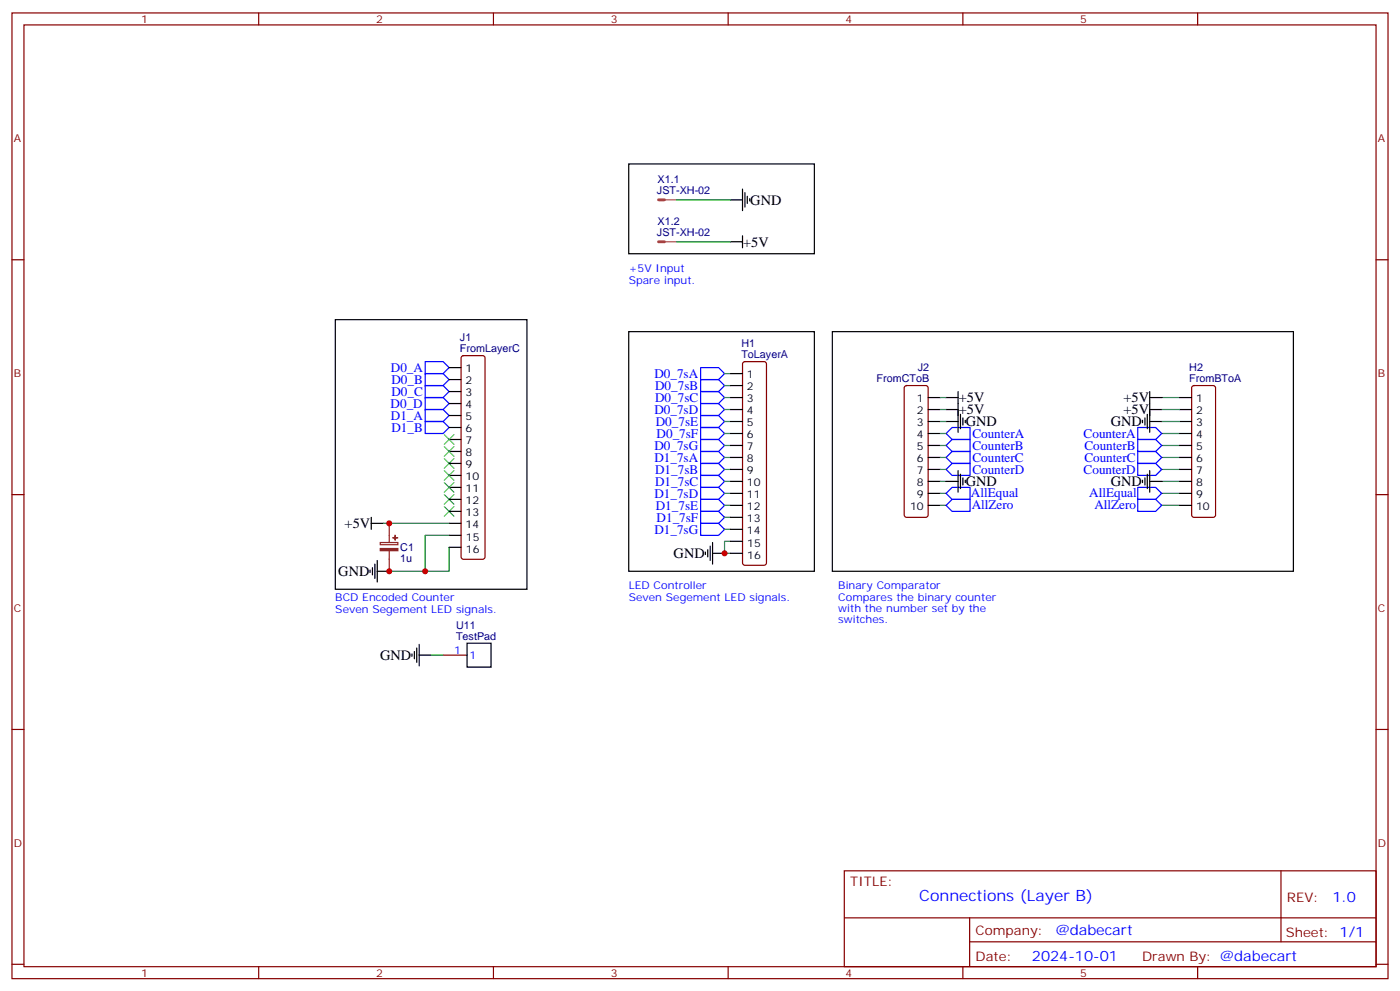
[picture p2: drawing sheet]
<svg xmlns="http://www.w3.org/2000/svg" width="412mm" height="292mm" viewBox="0 0 412 292" stroke-linecap="round" stroke-linejoin="round" font-family="sans-serif">
<g fill="none" stroke="#870000" stroke-width=".35">
<path d="M3.5 3.8h405.4v284.3h-405.4zM7.1 7.3h398.2v277.3h-398.2zM76.2 3.8v3.5M145.3 3.8v3.5M214.5 3.8v3.5M283.6 3.8v3.5M352.8 3.8v3.5M3.5 76.5h3.6M405.3 76.5h3.6M136.1 104.9l.4-.2h5.7l.5 .2 .2 .5v58.6l-.3 .5-.4 .2h-5.7l-.5-.3-.2-.4v-58.6zM219 106.7l.4-.2h5.7l.5 .2 .2 .5v58.5l-.3 .5-.4 .2h-5.7l-.5-.2-.2-.5v-58.5zM266.6 113.7l.5-.2h5.6l.5 .2 .2 .5v37.4l-.2 .5-.5 .2h-5.6l-.5-.2-.3-.5v-37.4z"/>
<path d="M351.2 113.7l.5-.2h5.7l.5 .2 .2 .5v37.4l-.3 .5-.4 .2h-5.7l-.5-.2-.2-.5v-37.4zM3.5 145.6h3.6M405.3 145.6h3.6M130.5 192.9h7.1M3.5 214.8h3.6M405.3 214.8h3.6M248.7 256.4h156.6v28.2h-156.6zM377.3 256.4v20.9M248.7 270.2h156.5M285.6 277.3h119.6M285.6 270.2v14.2M3.5 283.9h3.6"/>
<path d="M76.2 284.6v3.5M145.3 284.6v3.5M214.5 284.6v3.5M283.6 284.6v3.5M352.8 284.6v3.5M405.3 283.9h3.6"/>
</g>
<g fill="none" stroke="#3c3" stroke-width=".35">
<path d="M130.9 135l2.8 2.9M130.9 131.5l2.8 2.8M130.9 128l2.8 2.8M130.9 138.6l2.8 2.8M133.7 135l-2.8 2.9M133.7 131.5l-2.8 2.8M133.7 128l-2.8 2.8M133.7 138.6l-2.8 2.8M130.9 149.2l2.8 2.8M130.9 145.6l2.8 2.8M130.9 142.1l2.8 2.8M133.7 149.2l-2.8 2.8"/>
<path d="M133.7 145.6l-2.8 2.8M133.7 142.1l-2.8 2.8"/>
</g>
<g fill="none" stroke="#000" stroke-width=".35">
<path d="M185.2 48.3h54.7v26.4h-54.7zM215.2 58.8h3.5M218.7 55.7v6.3M219.4 56.7v4.3M220.1 57.8v2.1M220.8 58.5v.7M215.2 71.2h3.5M218.7 69.4v3.6M98.8 94.1h56.4v79.4h-56.4zM185.2 97.6h54.7v70.6h-54.7zM245.2 97.6h135.8v70.6h-135.8zM132.3 108.2h3.5"/>
<path d="M132.3 111.8h3.5M132.3 115.3h3.5M132.3 118.8h3.5M215.2 110h3.5M215.2 113.5h3.5M215.2 117.1h3.5M273.4 117.1h3.5M278.7 117.1h3.5M282.2 115.3v12M338.7 117.1h3.5M338.7 115.3v12M347.5 117.1h3.5"/>
<path d="M132.3 122.3h3.5M132.3 125.9h3.5M132.3 129.4h3.5M132.3 132.9h3.5M132.3 136.5h3.5M132.3 140h3.5M215.2 120.6h3.5M215.2 124.1h3.5M215.2 127.6h3.5M215.2 131.2h3.5M215.2 134.7h3.5M215.2 138.2h3.5"/>
<path d="M273.4 120.6h3.5M273.4 124.1h3.5M273.4 127.6h3.5M273.4 131.2h3.5M273.4 134.7h3.5M273.4 138.2h3.5M278.7 120.6h3.5M278.7 124.1h3.5M282.2 138.6v6.3M282.9 122v4.2M282.9 139.6v4.3M283.6 123v2.2"/>
<path d="M284.3 123.8v.7M336.5 123.8v.7M337.3 123v2.2M338 122v4.2M338 139.6v4.3M338.7 120.6h3.5M338.7 124.1h3.5M338.7 138.6v6.3M347.5 120.6h3.5M347.5 124.1h3.5M347.5 127.6h3.5M347.5 131.2h3.5"/>
<path d="M347.5 134.7h3.5M347.5 138.2h3.5M109.4 154.1h3.5M109.4 152.3v3.6M132.3 154.1h3.5M132.3 143.5h3.5M132.3 147h3.5M132.3 150.6h3.5M132.3 157.6h3.5M209.9 159.7v6.4M215.2 141.7h3.5M215.2 145.3h3.5"/>
<path d="M215.2 148.8h3.5M215.2 152.3h3.5M215.2 155.9h3.5M215.2 159.4h3.5M273.4 141.7h3.5M273.4 145.3h3.5M273.4 148.8h3.5M278.7 141.7h3.5M283.6 140.7v2.1M284.3 141.4v.7M336.5 141.4v.7M337.3 140.7v2.1"/>
<path d="M338.7 141.7h3.5M347.5 141.7h3.5M347.5 145.3h3.5M347.5 148.8h3.5M109 167.9v.7M109.7 167.1v2.2M110.4 166.1v4.2M111.1 168.2h3.6M111.1 165v6.4M132.3 161.1h3.5M207.8 162.6v.7M208.5 161.9v2.1"/>
<path d="M209.2 160.8v4.2M209.9 162.9h3.5M215.2 162.9h3.5M121.4 192.5v.8M122.1 191.8v2.2M122.8 190.8v4.2M123.5 192.9h3.5M123.5 189.7v6.4M137.6 189.4h7v7h-7z"/>
</g>
<g fill="none" stroke="#00f" stroke-width=".35">
<path d="M125.2 106.5h5.3l1.8 1.7-1.8 1.8h-5.3zM125.2 110h5.3l1.8 1.8-1.8 1.7h-5.3zM125.2 113.5h5.3l1.8 1.8-1.8 1.8h-5.3zM125.2 117.1h5.3l1.8 1.7-1.8 1.8h-5.3zM206.4 108.2h5.3l1.7 1.8-1.7 1.8h-5.3zM206.4 111.8h5.3l1.7 1.7-1.7 1.8h-5.3zM206.4 115.3h5.3l1.7 1.8-1.7 1.7h-5.3zM206.4 118.8h5.3l1.7 1.8-1.7 1.7h-5.3zM125.2 120.6h5.3l1.8 1.7-1.8 1.8h-5.3zM125.2 124.1h5.3l1.8 1.8-1.8 1.7h-5.3zM206.4 122.3h5.3l1.7 1.8-1.7 1.8h-5.3zM206.4 125.9h5.3l1.7 1.7-1.7 1.8h-5.3z"/>
<path d="M206.4 129.4h5.3l1.7 1.8-1.7 1.7h-5.3zM206.4 132.9h5.3l1.7 1.8-1.7 1.8h-5.3zM206.4 136.5h5.3l1.7 1.7-1.7 1.8h-5.3zM206.4 140h5.3l1.7 1.7-1.7 1.8h-5.3zM278.7 127.6l1.8-1.7h5.3v3.5h-5.3zM278.7 131.2l1.8-1.8h5.3v3.5h-5.3zM278.7 134.7l1.8-1.8h5.3v3.6h-5.3zM278.7 138.2l1.8-1.7h5.3v3.5h-5.3zM335.1 136.5h5.3l1.8 1.7-1.8 1.8h-5.3zM335.1 132.9h5.3l1.8 1.8-1.8 1.8h-5.3zM335.1 129.4h5.3l1.8 1.8-1.8 1.7h-5.3zM335.1 125.9h5.3l1.8 1.7-1.8 1.8h-5.3z"/>
<path d="M206.4 143.5h5.3l1.7 1.8-1.7 1.7h-5.3zM206.4 147h5.3l1.7 1.8-1.7 1.8h-5.3zM206.4 150.6h5.3l1.7 1.7-1.7 1.8h-5.3zM206.4 154.1h5.3l1.7 1.8-1.7 1.7h-5.3zM278.7 148.8l1.8-1.8h5.3v3.6h-5.3zM280.5 143.5h5.3v3.5h-5.3l-1.8-1.7zM335.1 147h5.3l1.8 1.8-1.8 1.8h-5.3zM335.1 143.5h5.3l1.8 1.8-1.8 1.7h-5.3z"/>
</g>
<g fill="none" stroke="#008700" stroke-width=".35">
<path d="M199.3 58.8h15.9M199.3 71.2h15.9M213.4 117.1h1.8M213.4 113.5h1.8M213.4 110h1.8M276.9 117.1h1.8M342.2 117.1h5.3M213.4 134.7h1.8M213.4 138.2h1.8M213.4 131.2h1.8M213.4 127.6h1.8M213.4 124.1h1.8"/>
<path d="M213.4 120.6h1.8M276.9 134.7h1.8M276.9 138.2h1.8M276.9 131.2h1.8M276.9 127.6h1.8M276.9 124.1h1.8M276.9 120.6h1.8M342.2 134.7h5.3M342.2 138.2h5.3M342.2 131.2h5.3M342.2 127.6h5.3M342.2 124.1h5.3"/>
<path d="M342.2 120.6h5.3M112.9 154.1h19.4M132.3 157.6h-7.1v10.6M213.4 141.7h1.8M213.4 145.3h1.8M213.4 148.8h1.8M213.4 152.3h1.8M213.4 155.9h1.8M215.2 159.4h-1.8v3.5h1.8M276.9 141.7h1.8M276.9 145.3h1.8M276.9 148.8h1.8"/>
<path d="M342.2 141.7h5.3M342.2 145.3h5.3M342.2 148.8h5.3M132.3 161.1v7.1h-17.6M127 192.9h3.5"/>
</g>
<path d="M194 58.8h1.7M194 71.2h1.7" fill="none" stroke="#a64a4a" stroke-width=".85"/>
<path d="M195.8 58.8h3.5M195.8 71.2h3.5" fill="none" stroke="#a64a4a" stroke-width=".35"/>
<path d="M112 159.7h5.2v.7h-5.2zM114.7 154.1v5.6M114.7 162.2v6" fill="none" stroke="#8c2424" stroke-width=".35"/>
<g fill="#8c2424" stroke="#8c2424" stroke-width=".35">
<path d="M112 161.5h5.2v.6h-5.2z"/>
<path d="M115.7 158.3l1.4 .1z"/>
<path d="M116.4 157.6v1.4z"/>
</g>
<g fill="#c00">
<circle cx="213.4" cy="162.9" r=".88"/>
<circle cx="114.7" cy="154.1" r=".88"/>
<circle cx="114.7" cy="168.2" r=".88"/>
<circle cx="125.2" cy="168.2" r=".88"/>
</g>
<text font-size="4.6" fill="#00f" x="270.8" y="265.4">Connections (Layer B)</text>
<g font-size="4.2">
<text x="221" y="60.3">GND</text>
<text x="218.9" y="72.6">+5V</text>
<text x="282.4" y="118.5">+5V</text>
<text x="330.9" y="118.5">+5V</text>
<text x="282.4" y="122">+5V</text>
<text x="284.5" y="125.5">GND</text>
<text x="327.2" y="125.5">GND</text>
<text x="330.9" y="122">+5V</text>
<text x="284.5" y="143.2">GND</text>
<text x="327.2" y="143.2">GND</text>
<text x="101.5" y="155.5">+5V</text>
<text x="198.4" y="164.3">GND</text>
<text x="99.7" y="169.6">GND</text>
<text x="112" y="194.3">GND</text>
</g>
<g font-size="4.2" fill="#00f">
<text x="392.5" y="265.7">1.0</text>
<text x="310.9" y="275.2">@dabecart</text>
<text x="304" y="283">2024-10-01</text>
</g>
<g font-size="3.9" fill="#00f">
<text x="115.1" y="109.5">D0_A</text>
<text x="115.3" y="113">D0_B</text>
<text x="192.7" y="111.2">D0_7sA</text>
<text x="115.3" y="116.5">D0_C</text>
<text x="193" y="114.8">D0_7sB</text>
<text x="193" y="118.3">D0_7sC</text>
<text x="115.1" y="120.1">D0_D</text>
<text x="115.1" y="123.6">D1_A</text>
<text x="192.7" y="121.8">D0_7sD</text>
<text x="193.2" y="125.4">D0_7sE</text>
<text x="115.3" y="127.1">D1_B</text>
<text x="193.4" y="128.9">D0_7sF</text>
<text x="286.4" y="129">CounterA</text>
<text x="319.2" y="129">CounterA</text>
<text x="192.7" y="132.4">D0_7sG</text>
<text x="192.7" y="135.9">D1_7sA</text>
<text x="286.5" y="132.5">CounterB</text>
<text x="286.5" y="136">CounterC</text>
<text x="319.4" y="136">CounterC</text>
<text x="319.4" y="132.5">CounterB</text>
<text x="193" y="139.5">D1_7sB</text>
<text x="193" y="143">D1_7sC</text>
<text x="286.4" y="139.6">CounterD</text>
<text x="319.2" y="139.6">CounterD</text>
<text x="192.7" y="146.5">D1_7sD</text>
<text x="286" y="146.5">AllEqual</text>
<text x="286.2" y="149.9">AllZero</text>
<text x="320.9" y="146.5">AllEqual</text>
<text x="322.4" y="149.9">AllZero</text>
<text x="193.2" y="150.1">D1_7sE</text>
<text x="193.4" y="153.6">D1_7sF</text>
<text x="192.7" y="157.1">D1_7sG</text>
</g>
<g font-size="3.9" fill="#800">
<text x="250.5" y="261">TITLE:</text>
<text x="379.1" y="265.7">REV:</text>
<text x="287.4" y="275.2">Company:</text>
<text x="378.7" y="275.8">Sheet: 1/1</text>
<text x="287.4" y="282.9">Date:</text>
<text x="336.4" y="282.9">Draw</text>
<text x="346.6" y="282.9">n By: @dabecart</text>
</g>
<g font-size="3.2" fill="#800">
<text x="41.6" y="6.8">1</text>
<text x="110.8" y="6.8">2</text>
<text x="179.9" y="6.8">3</text>
<text x="249.1" y="6.8">4</text>
<text x="318.2" y="6.8">5</text>
<text x="4.1" y="41.9">A</text>
<text x="405.9" y="41.9">A</text>
<text x="4.1" y="111.1">B</text>
<text x="405.9" y="111.1">B</text>
<text x="4.1" y="180.2">C</text>
<text x="405.9" y="180.2">C</text>
<text x="4.1" y="249.3">D</text>
<text x="405.9" y="249.3">D</text>
<text x="41.6" y="287.6">1</text>
<text x="110.8" y="287.6">2</text>
<text x="179.9" y="287.6">3</text>
<text x="249.1" y="287.6">4</text>
<text x="318.2" y="287.6">5</text>
</g>
<g font-size="3.2" fill="#000080">
<text x="193.7" y="53.9">X1.1</text>
<text x="193.5" y="57.1">JST-XH-02</text>
<text x="193.5" y="69.4">JST-XH-02</text>
<text x="193.7" y="66.3">X1.2</text>
<text x="135.5" y="100.4">J1</text>
<text x="135.5" y="103.6">FromLayerC</text>
<text x="218.4" y="105.4">ToLayerA</text>
<text x="218.4" y="102.2">H1</text>
<text x="258.2" y="112.5">FromCToB</text>
<text x="270.4" y="109.3">J2</text>
<text x="350.3" y="112.5">FromBToA</text>
<text x="350.3" y="109.3">H2</text>
<text x="117.9" y="165.5">1u</text>
<text x="117.9" y="162.3">C1</text>
<text x="134.3" y="185.1">U11</text>
<text x="134.3" y="188.3">TestPad</text>
</g>
<g font-size="3.2" fill="#00f">
<text x="185.2" y="80">+5V Input</text>
<text x="185.2" y="83.5">Spare input.</text>
<text x="185.2" y="173.5">LED Controller</text>
<text x="246.9" y="173.5">Binary Comparator</text>
<text x="98.8" y="177">BCD Encoded Counter</text>
<text x="185.2" y="177">Seven Segement LED signals.</text>
<text x="246.9" y="177">Compares the binary counter</text>
<text x="98.8" y="180.6">Seven Segement LED signals.</text>
<text x="246.9" y="180.2">w</text>
<text x="246.9" y="183.4">sw</text>
<text x="249.5" y="180.2">ith the number set by the</text>
<text x="251.2" y="183.4">itches.</text>
<text x="133.8" y="192.5">1</text>
<text x="138.3" y="194">1</text>
</g>
<g font-size="3.2">
<text x="137.1" y="109.6">1</text>
<text x="137.1" y="113.2">2</text>
<text x="220" y="111.4">1</text>
<text x="137.1" y="116.7">3</text>
<text x="220" y="114.9">2</text>
<text x="220" y="118.5">3</text>
<text x="270.1" y="118.5">1</text>
<text x="352.3" y="118.5">1</text>
<text x="137.1" y="120.2">4</text>
<text x="137.1" y="123.8">5</text>
<text x="220" y="122">4</text>
<text x="220" y="125.5">5</text>
<text x="270.1" y="122">2</text>
<text x="270.1" y="125.5">3</text>
<text x="352.3" y="122">2</text>
<text x="352.3" y="125.5">3</text>
<text x="137.1" y="127.3">6</text>
<text x="137.1" y="130.8">7</text>
<text x="220" y="129">6</text>
<text x="270.1" y="129">4</text>
<text x="352.3" y="129">4</text>
<text x="137.1" y="134.3">8</text>
<text x="137.1" y="137.9">9</text>
<text x="220" y="132.6">7</text>
<text x="220" y="136.1">8</text>
<text x="270.1" y="132.6">5</text>
<text x="270.1" y="136.1">6</text>
<text x="352.3" y="132.6">5</text>
<text x="352.3" y="136.1">6</text>
<text x="137.1" y="141.4">10</text>
<text x="220" y="139.6">9</text>
<text x="220" y="143.2">10</text>
<text x="270.1" y="139.6">7</text>
<text x="270.1" y="143.2">8</text>
<text x="352.3" y="139.6">7</text>
<text x="352.3" y="143.2">8</text>
<text x="137.1" y="144.9">11</text>
<text x="137.1" y="148.4">12</text>
<text x="220" y="146.7">11</text>
<text x="270.1" y="146.7">9</text>
<text x="352.3" y="146.7">9</text>
<text x="137.1" y="152">13</text>
<text x="137.1" y="155.5">14</text>
<text x="220" y="150.2">12</text>
<text x="220" y="153.7">13</text>
<text x="268.1" y="150.2">10</text>
<text x="352.3" y="150.2">10</text>
<text x="137.2" y="159.4">15</text>
<text x="220" y="157.3">14</text>
<text x="220.1" y="161.1">15</text>
<text x="137.2" y="162.9">16</text>
<text x="220.1" y="164.7">16</text>
</g>
</svg>
